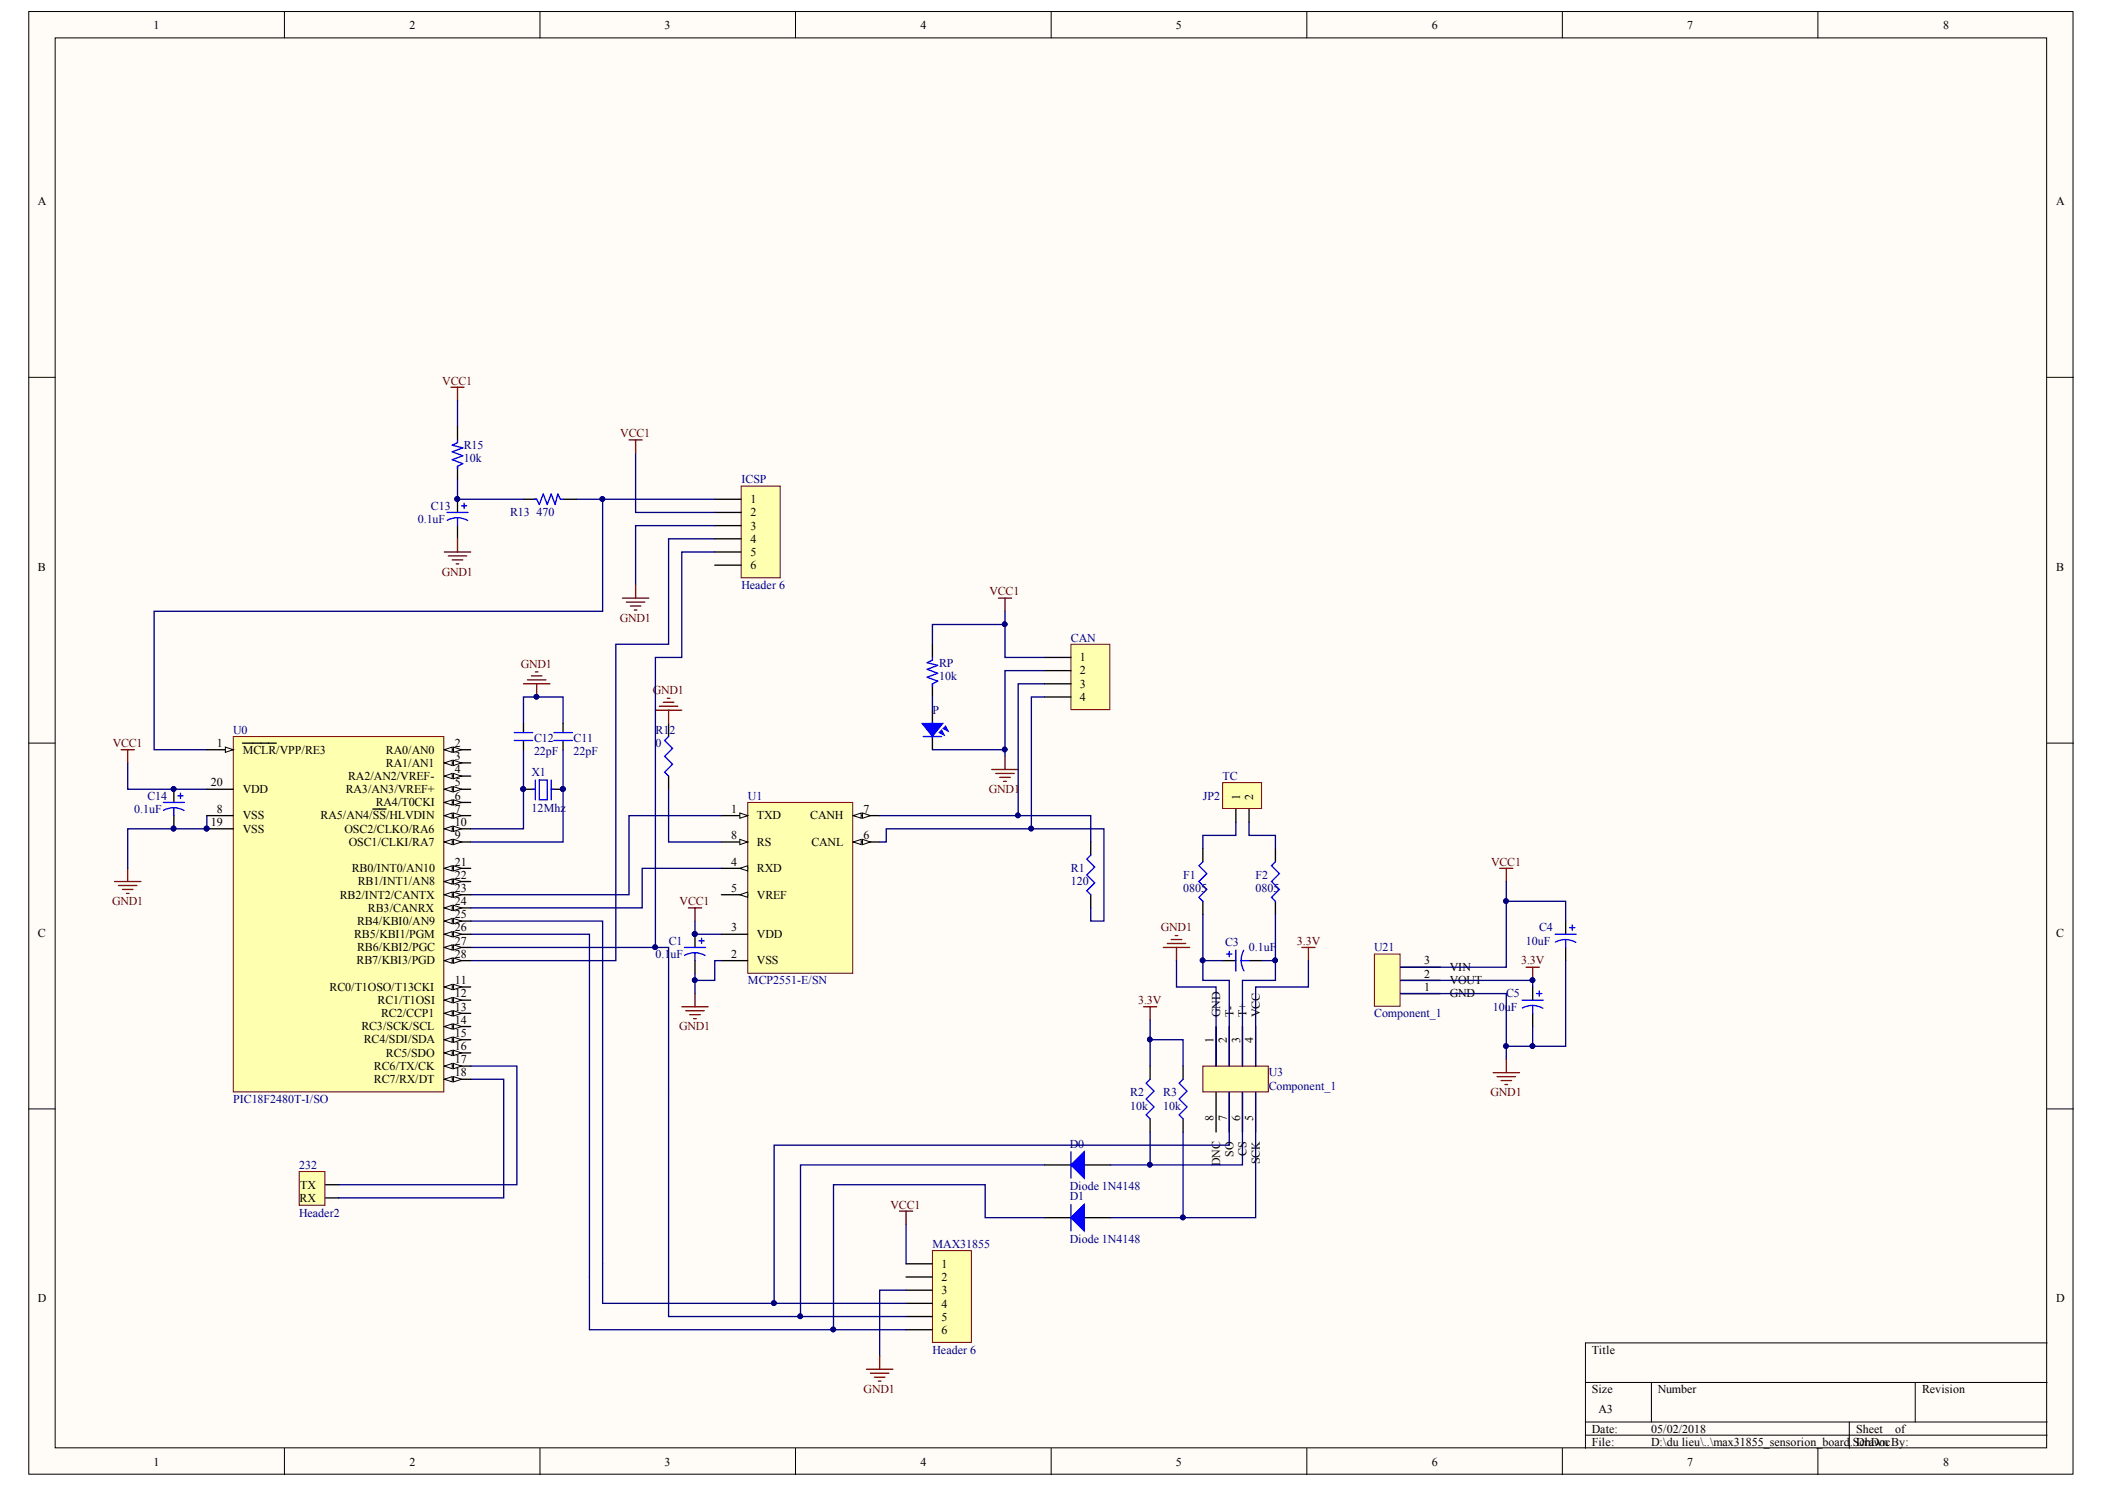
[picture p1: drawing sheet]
# Altium schematic sheet max31855_sensorion_board.SchDoc
size A3

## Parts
232  Header2  [HDR2]
C1  value 0.1uF  [C0805]  (hidden comment: Cap Pol3)
C3  value 0.1uF  [C0805]  (hidden comment: Cap Pol3)
C4  value 10uF  [C0805]  (hidden comment: Cap Pol3)
C5  value 10uF  [C0805]  (hidden comment: Cap Pol3)
C11  22pF  [CN1]
C12  22pF  [CN1]
C13  value 0.1uF  [C0805]  (hidden comment: Cap Pol3)
C14  value 0.1uF  [C0805]  (hidden comment: Cap Pol3)
CAN  Header 4  [HDR1X4]  (value not drawn)
D0  Diode 1N4148  [DO-35]
D1  Diode 1N4148  [DO-35]
F1  value 0805  [J1-0603]  (hidden comment: Res3)
F2  value 0805  [J1-0603]  (hidden comment: Res3)
ICSP  Header 6  [HDR1X6]
MAX31855  Header 6  [HDR1X6]
P  LED  [LED-3MM-YELLOW]  (value not drawn)
R1  value 120  [J1-0603]  (hidden comment: Res3)
R2  value 10k  [J1-0603]  (hidden comment: Res3)
R3  value 10k  [J1-0603]  (hidden comment: Res3)
R12  value 0  [J1-0603]  (hidden comment: Res3)
R13  470  [SM-RES-1206]
R15  10k  [SM-RES-1206]
RP  10k  [SM-RES-1206]
TC  JP2  [JP2-D1T]
U0  PIC18F2480T-I/SO  [SOIC-SO28_L]
U1  MCP2551-E/SN  [SOIC-SN8_N]
U3  Component_1  [SOP8 - duplicate]
U21  Component_1  [SOT229P700X460-4N]
X1  12Mhz  [XT2]

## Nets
3.3V: C5.1 R2.2 R3.2 U3.4(VCC) U21.2(VOUT)
GND1: C1.2 C4.2 C5.2 C11.2 C12.2 C13.2 C14.2 CAN.2 ICSP.3 MAX31855.3 P.2 R12.2 U0.8(VSS) U0.19(VSS) U1.2(VSS) U3.1(GND) U21.1(GND)
VCC1: C1.1 C4.1 C14.1 CAN.1 ICSP.2 MAX31855.1 R15.2 RP.2 U0.20(VDD) U1.3(VDD) U21.3(VIN)
Net232_1: 232.1(RX) U0.18(RC7/RX/DT)
Net232_2: 232.2(TX) U0.17(RC6/TX/CK)
NetC3_1: C3.1 F1.1 U3.2(T-)
NetC3_2: C3.2 F2.1 U3.3(T+)
NetC11_1: C11.1 U0.9(OSC1/CLKI/RA7) X1.2
NetC12_1: C12.1 U0.10(OSC2/CLKO/RA6) X1.1
NetC13_1: C13.1 R13.1 R15.1
NetCAN_3: CAN.3 R1.2 U1.7(CANH)
NetCAN_4: CAN.4 R1.1 U1.6(CANL)
NetD0_1: D0.1(A) R2.1 U3.6(CS)
NetD0_2: D0.2(K) ICSP.5 MAX31855.5 U0.27(RB6/KBI2/PGC)
NetD1_1: D1.1(A) R3.1 U3.5(SCK)
NetD1_2: D1.2(K) MAX31855.6 U0.26(RB5/KBI1/PGM)
NetF1_2: F1.2 TC.1
NetF2_2: F2.2 TC.2
NetICSP_1: ICSP.1 R13.2 U0.1(~{MCLR}/VPP/RE3)
NetICSP_4: ICSP.4 U0.28(RB7/KBI3/PGD)
NetMAX31855_4: MAX31855.4 U0.25(RB4/KBI0/AN9) U3.7(SO)
NetP_1: P.1 RP.1
NetR12_1: R12.1 U1.8(RS)
NetU0_23: U0.23(RB2/INT2/CANTX) U1.1(TXD)
NetU0_24: U0.24(RB3/CANRX) U1.4(RXD)

Not connected (* = marked no-connect by the designer): ICSP 6; MAX31855 2; U0 2(RA0/AN0) 3(RA1/AN1) 4(RA2/AN2/VREF-) 5(RA3/AN3/VREF+) 6(RA4/T0CKI) 7(RA5/AN4/~{SS}/HLVDIN) 11(RC0/T1OSO/T13CKI) 12(RC1/T1OSI) 13(RC2/CCP1) 14(RC3/SCK/SCL) 15(RC4/SDI/SDA) 16(RC5/SDO) 21(RB0/INT0/AN10) 22(RB1/INT1/AN8); U1 5(VREF); U3 8(DNC)
